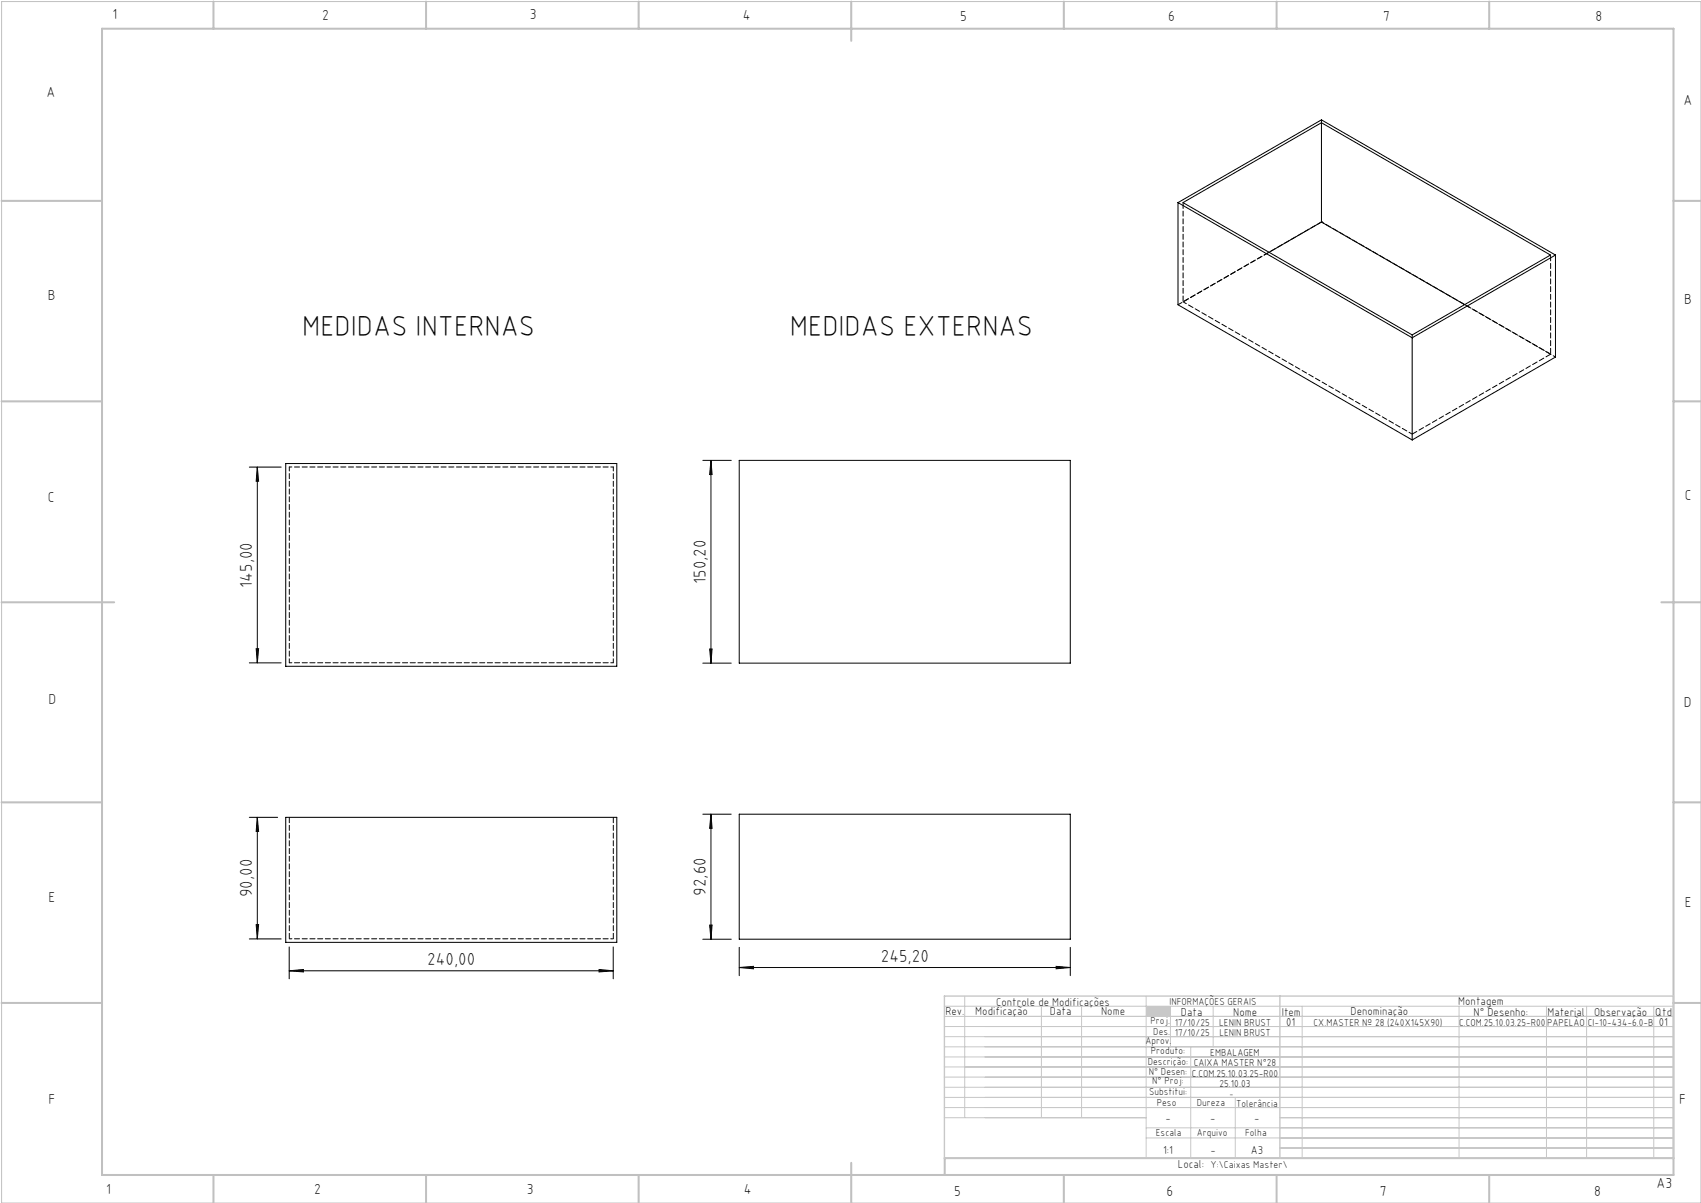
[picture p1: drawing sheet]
<svg xmlns="http://www.w3.org/2000/svg" width="420mm" height="297mm" viewBox="0 0 420 297" stroke-linecap="round" stroke-linejoin="round" font-family="sans-serif">
<path d="M.4 .4h419.6v296.6h-419.6z" fill="none" stroke="#c0c0c0" stroke-width=".25"/>
<g fill="none" stroke="#c0c0c0" stroke-width=".5">
<path d="M25.2 7.1h388v283h-388zM52.7 .4v6.7M105.2 .4v6.7M157.7 .4v6.7M210.2 .4v9.7M262.7 .4v6.7M315.2 .4v6.7M367.7 .4v6.7M.4 49.6h24.8M413.2 49.6h6.8M.4 99.1h24.8M413.2 99.1h6.8"/>
<path d="M.4 148.7h27.8M410.2 148.7h9.8M.4 198.1h24.8M413.2 198.1h6.8M.4 247.6h24.8M413.2 247.6h6.8M52.7 290.1v6.9M105.2 290.1v6.9M157.7 290.1v6.9M210.2 287.1v9.9M262.7 290.1v6.9M315.2 290.1v6.9"/>
<path d="M367.7 290.1v6.9M413.2 285.9h-179.9v4.2"/>
</g>
<g fill="none" stroke="#c3c8d2" stroke-width=".25">
<path d="M233.2 250.9h180M233.2 248.4h180M233.2 253.4h180M233.2 255.9h180M233.2 258.4h180M238.2 245.9v30M257.1 248.4v27.5M267.1 248.4v27.5M283 245.9v40M289 248.4v10M294 258.4v27.5M299.5 248.4v10"/>
<path d="M321.5 248.4v37.5M360.3 248.4v37.5M381.8 248.4v37.5M391.8 248.4v37.5M408.3 248.4v37.5M233.2 260.9h180M233.2 263.4h180M233.2 265.9h180M233.2 268.4h180M233.2 270.9h180M233.2 273.4h180M233.2 275.9h49.8"/>
<path d="M283 278.4h130.2M305 270.9v15M316 275.9h97.2M283 280.9h130.2M316 283.4h97.2"/>
</g>
<path d="M233.2 245.9h180v40h-180zM316 245.9v40" fill="none" stroke="#c3c8d2" stroke-width=".35"/>
<path d="M283 248.4h6v2.5h-6z" fill-rule="evenodd" fill="#c3c8d2"/>
<g fill="none" stroke="#000" stroke-width=".25">
<path d="M326.3 30.3v24.5M290.9 50v25.2l57.8 33.4M290.9 50l57.8 33.4M290.9 50l35.4-20.4 57.8 33.4M292.1 50l34.2-19.7 56.5 32.7-34.1 19.7zM326.3 54.8l35.3 20.4M326.3 54.8l-13 7.5M384.1 63l-35.4 20.4M384.1 63v25.2l-35.4 20.4M348.7 83.4v25.2M61.6 115.3h7.8M63.5 115.3v48.4"/>
<path d="M63.5 115.3l.4 3.5h-.6zM70.6 114.4h81.7v50.1h-81.7zM173.5 113.7h7.1M175.5 113.7v50M175.5 113.7l.3 3.5h-.6zM182.5 113.7h81.8v50h-81.8zM61.6 163.7h7.8M63.3 160.2h.6l-.4 3.5zM173.5 163.7h7.1M175.2 160.2h.6l-.3 3.5zM61.6 201.8h6.9M63.5 201.8v30"/>
<path d="M63.5 201.8l.4 3.5h-.6zM70.6 201.8h81.7v30.9h-81.7zM173.5 201h7.1M175.5 201v30.9M175.5 201l.3 3.5h-.6zM182.5 201h81.8v30.9h-81.8zM61.6 231.8h7.8M63.3 228.3h.6l-.4 3.5zM71.4 239.7l3.5-.3v.6zM71.4 233.8v7.8M71.4 239.7h80M147.9 239.4l3.5 .3-3.5 .3z"/>
<path d="M151.4 233.8v7.8M173.5 231.9h7.1M175.2 228.4h.6l-.3 3.5zM182.5 238.9l3.6-.3v.6zM182.5 233.9v7M182.5 238.9h81.8M260.8 238.6l3.5 .3-3.5 .3zM264.3 233.9v7"/>
</g>
<g fill="#000">
<path d="M63.3 160.2h.6l-.4 3.5zM63.5 115.3l.4 3.5h-.6zM175.2 160.2h.6l-.3 3.5zM175.5 113.7l.3 3.5h-.6z"/>
<path d="M63.5 201.8l.4 3.5h-.6zM63.3 228.3h.6l-.4 3.5zM175.5 201l.3 3.5h-.6zM175.2 228.4h.6l-.3 3.5z"/>
<path d="M71.4 239.7l3.5-.3v.6zM147.9 239.4l3.5 .3-3.5 .3zM182.5 238.9l3.6-.3v.6zM260.8 238.6l3.5 .3-3.5 .3z"/>
</g>
<path d="M71.4 201.8v30M151.4 201.8v30" fill="none" stroke="#000" stroke-width=".25" stroke-dasharray="1.3 .6" stroke-dashoffset="-.1"/>
<path d="M384.1 88.2l-57.8-33.4M71.4 115.3h80M151.4 163.6h-80M71.4 231.8h80" fill="none" stroke="#000" stroke-width=".25" stroke-dasharray="1.3 .6" stroke-dashoffset=".6"/>
<path d="M151.4 115.3v48.3M71.4 163.6v-48.3" fill="none" stroke="#000" stroke-width=".25" stroke-dasharray="1.3 .6" stroke-dashoffset=".3"/>
<path d="M326.3 29.6v.7M292.1 74.5l56.6 32.7M348.7 82.7v.7" fill="none" stroke="#000" stroke-width=".25" stroke-dasharray="1.3 .6" stroke-dashoffset=".4"/>
<path d="M292.1 50v24.5M313.3 62.3l-21.2 12.2M382.9 62.9v24.5M382.9 87.4l-21.2-12.2" fill="none" stroke="#000" stroke-width=".25" stroke-dasharray="1.3 .6" stroke-dashoffset="-.2"/>
<path d="M326.3 54.8h.1M348.7 107.2l34.2-19.8" fill="none" stroke="#000" stroke-width=".25" stroke-dasharray="1.3 .6"/>
<path d="M326.3 54.8l-35.4 20.4" fill="none" stroke="#000" stroke-width=".25" stroke-dasharray="1.3 .6" stroke-dashoffset=".2"/>
<g font-size="7.1">
<text x="74.6" y="82.9">MEDIDAS INTERNAS</text>
<text x="195" y="82.9">MEDIDAS EXTERNAS</text>
</g>
<g font-size="4.3">
<text x="62.3" y="145.1" transform="rotate(-90 62.3 145.1)">145,00</text>
<text x="174.3" y="144.2" transform="rotate(-90 174.3 144.2)">150,20</text>
<text x="62.3" y="221.5" transform="rotate(-90 62.3 221.5)">90,00</text>
<text x="174.3" y="221.2" transform="rotate(-90 174.3 221.2)">92,60</text>
<text x="105.5" y="238.3">240,00</text>
<text x="217.5" y="237.6">245,20</text>
</g>
<g font-size="3.6">
<text x="27.8" y="4.8">1</text>
<text x="79.5" y="4.9">2</text>
<text x="130.8" y="4.8">3</text>
<text x="183.4" y="4.9">4</text>
<text x="237.1" y="5.1">5</text>
<text x="288.4" y="5.2">6</text>
<text x="341.5" y="5.1">7</text>
<text x="394" y="5.2">8</text>
<text x="11.5" y="24">A</text>
<text x="415.7" y="25.8">A</text>
<text x="11.8" y="74.1">B</text>
<text x="415.8" y="75.1">B</text>
<text x="11.8" y="124">C</text>
<text x="416" y="123.5">C</text>
<text x="12" y="173.7">D</text>
<text x="415.8" y="174.7">D</text>
<text x="12" y="222.6">E</text>
<text x="416" y="223.9">E</text>
<text x="12" y="272.6">F</text>
<text x="414.6" y="272.6">F</text>
<text x="409" y="293.3">A3</text>
<text x="26.2" y="294.8">1</text>
<text x="77.6" y="294.8">2</text>
<text x="130.1" y="294.8">3</text>
<text x="183.7" y="294.7">4</text>
<text x="235.6" y="295.2">5</text>
<text x="288" y="295.2">6</text>
<text x="340.7" y="295.2">7</text>
<text x="393.6" y="295.2">8</text>
</g>
<g font-size="2.9">
<text x="240.8" y="250.6">Modificação</text>
<text x="259.2" y="250.6">Data</text>
<text x="271.9" y="250.6">Nome</text>
<text x="290.9" y="288.4">Local:</text>
</g>
<g font-size="2.8">
<text x="233.4" y="250.6">Rev.</text>
<text x="246" y="248.4">Controle de Modificações</text>
<text x="291.6" y="250.8">Data</text>
<text x="304.5" y="250.8">Nome</text>
<text x="316.5" y="250.9">Item</text>
<text x="333.5" y="250.5">Denominação</text>
<text x="360.1" y="248.2">Montagem</text>
<text x="363.9" y="250.8">N° Desenho:</text>
<text x="382.1" y="250.8">Material</text>
<text x="393.6" y="250.8">Observação</text>
<text x="408.7" y="250.9">Qtd</text>
<text x="317.6" y="253.3">01</text>
<text x="409.6" y="253.3">01</text>
<text x="287.7" y="276.9">-</text>
<text x="298.8" y="276.9">-</text>
<text x="309.7" y="276.9">-</text>
<text x="287.2" y="284.8">1:1</text>
<text x="298.9" y="284.8">-</text>
<text x="308.8" y="284.8">A3</text>
</g>
<g font-size="2.5">
<text x="288.7" y="248.2">INFORMAÇÕES GERAIS</text>
<text x="282.8" y="257.8">Aprov.</text>
<text x="284.1" y="252.9">Proj.</text>
<text x="284.8" y="255.4">Des.</text>
<text x="290.1" y="255.8">17/10/25</text>
<text x="290.1" y="253.3">17/10/25</text>
<text x="301" y="253.3">LENIN BRUST</text>
<text x="301.1" y="255.8">LENIN BRUST</text>
<text x="324.3" y="253.3">CX.MASTER Nº 28 (240X145X90)</text>
<text x="360.3" y="253.3">C.COM.25.10.03.25-R00</text>
<text x="382" y="253.3">PAPELÃO</text>
<text x="392" y="253.3">CI-10-434-6.0-B</text>
<text x="283.4" y="262.9">Descrição:</text>
<text x="284.2" y="260.3">Produto:</text>
<text x="294.7" y="263.3">CAIXA MASTER N°28</text>
<text x="298.8" y="260.7">EMBALAGEM</text>
<text x="283.7" y="265.4">N° Desen:</text>
<text x="284.5" y="267.7">N° Proj:</text>
<text x="294.3" y="265.9">C.COM.25.10.03.25-R00</text>
<text x="301.1" y="268.3">25.10.03</text>
<text x="283.7" y="270.4">Substitui:</text>
<text x="285.6" y="273">Peso</text>
<text x="295.5" y="273">Dureza</text>
<text x="305.2" y="273.3">Tolerância</text>
<text x="285.4" y="280.4">Escala</text>
<text x="295.5" y="280.4">Arquivo</text>
<text x="307.5" y="280.4">Folha</text>
<text x="298.9" y="288.4">Y:\Caixas Master\</text>
</g>
<text font-size="2.1" x="303.5" y="270.9">-</text>
</svg>
